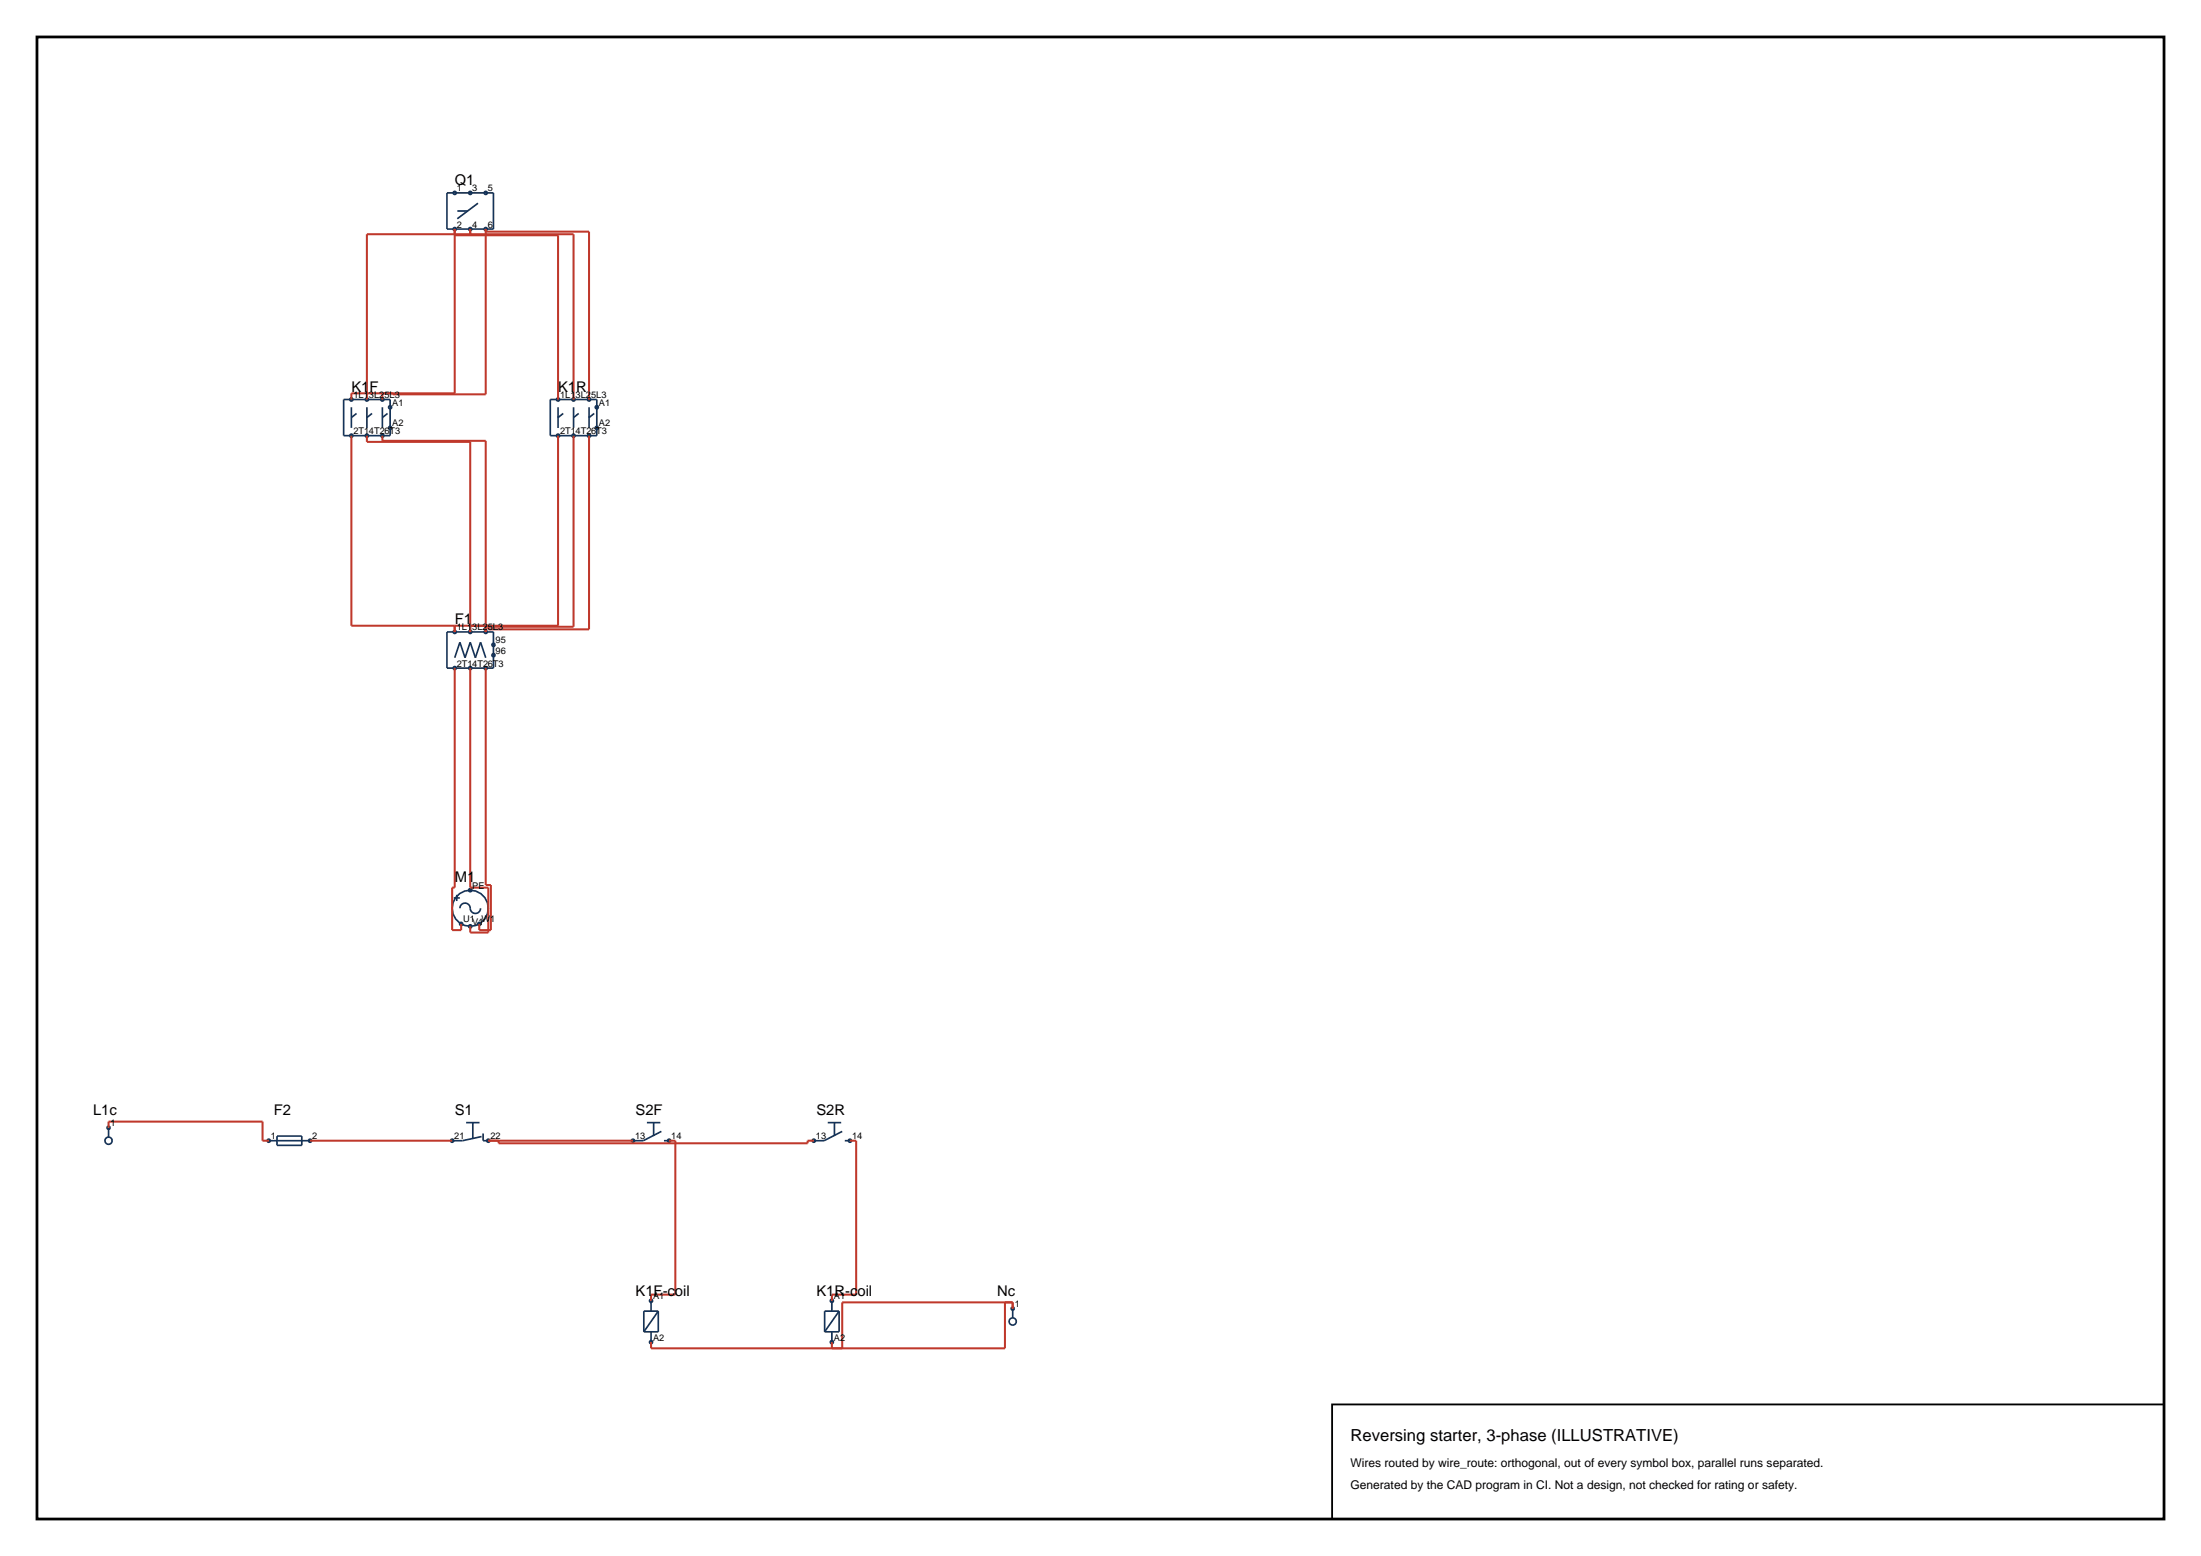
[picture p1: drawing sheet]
<svg xmlns="http://www.w3.org/2000/svg" width="420mm" height="297mm" viewBox="0 0 420 297" stroke-linecap="round" stroke-linejoin="round" font-family="sans-serif">
<path d="M7.1 7.1h405.8v282.8h-405.8z" fill="none" stroke="#000" stroke-width=".53"/>
<g fill="none" stroke="#143359" stroke-width=".32">
<path d="M85.3 36.8h8.9v6.9h-8.9zM91.2 38.8l-3.9 3M87.3 40.3h1.9M65.6 76.3h8.8v6.9h-8.8zM67.1 77.7v4M68 78.9l-.9 .8M70 77.7v4M71 78.9l-1 .8M73 77.7v4M74 78.9l-1 .8M105 76.3h8.9v6.9h-8.9zM106.5 77.7v4"/>
<path d="M107.5 78.9l-1 .8M109.4 77.7v4M110.4 78.9l-1 .8M112.4 77.7v4M113.4 78.9l-1 .8M85.3 120.6h8.9v6.9h-8.9zM86.8 125.6l1-3 .9 3 1-3 1 3 1-3 1 3M94.2 123.1h.1M94.2 125.1h.1M86.6 171.4h1.2M87.2 170.8v1.2M87.8 173.4a1.03 1.03 0 0 1 1.1-1 1.03 1.03 0 0 1 .9 1.3 .99 .99 0 0 0 1.1 .6 .99 .99 0 0 0 .8-.9"/>
<path d="M20.7 215.3v1.7M20.7 215.3h.1M51.3 217.7h7.9M52.9 216.8h4.7v1.8h-4.7zM88.9 214.3h2.6M90.2 214.3v3M91.9 216.9l-3.6 .8h-2M92.2 216.4v1.3h1M123.4 214.3h2.6M124.7 214.3v2.5M126.2 216l-3.4 1.7h-2M126.7 217.7h1"/>
<path d="M158 214.3h2.5M159.2 214.3v2.5M160.7 216l-3.4 1.7h-2M161.2 217.7h1M124.2 248.3v2M124.2 254.2v2M125.6 250.3v3.9h-2.7M125.6 250.3h-2.7v3.9M125.6 250.3l-2.7 3.9M158.7 254.2v2M158.7 248.3v2M160.1 250.3v3.9h-2.7"/>
<path d="M160.1 250.3h-2.7v3.9M160.1 250.3l-2.7 3.9M193.2 249.8v1.7M193.2 249.8h.1"/>
<circle cx="86.8" cy="36.8" r=".29"/>
<circle cx="89.7" cy="36.8" r=".3"/>
<circle cx="92.7" cy="36.8" r=".3"/>
<circle cx="86.8" cy="43.7" r=".29"/>
<circle cx="89.7" cy="43.7" r=".3"/>
<circle cx="92.7" cy="43.7" r=".3"/>
<circle cx="67.1" cy="76.3" r=".3"/>
<circle cx="70" cy="76.3" r=".3"/>
<circle cx="73" cy="76.3" r=".3"/>
<circle cx="74.4" cy="77.7" r=".3"/>
<circle cx="106.5" cy="76.3" r=".3"/>
<circle cx="109.4" cy="76.3" r=".3"/>
<circle cx="112.4" cy="76.3" r=".3"/>
<circle cx="113.9" cy="77.7" r=".3"/>
<circle cx="67.1" cy="83.2" r=".3"/>
<circle cx="70" cy="83.2" r=".3"/>
<circle cx="73" cy="83.2" r=".3"/>
<circle cx="74.4" cy="81.7" r=".3"/>
<circle cx="106.5" cy="83.2" r=".3"/>
<circle cx="109.4" cy="83.2" r=".3"/>
<circle cx="112.4" cy="83.2" r=".3"/>
<circle cx="113.9" cy="81.7" r=".3"/>
<circle cx="86.8" cy="127.5" r=".3"/>
<circle cx="86.8" cy="120.6" r=".3"/>
<circle cx="89.7" cy="127.5" r=".3"/>
<circle cx="89.7" cy="120.6" r=".3"/>
<circle cx="92.7" cy="127.5" r=".3"/>
<circle cx="92.7" cy="120.6" r=".3"/>
<circle cx="94.2" cy="123.1" r=".3"/>
<circle cx="94.2" cy="125.1" r=".3"/>
<circle cx="88" cy="176.4" r=".3"/>
<circle cx="89.7" cy="176.8" r=".3"/>
<circle cx="89.7" cy="169.9" r=".3"/>
<circle cx="89.7" cy="173.4" r="3.4"/>
<circle cx="91.5" cy="176.4" r=".3"/>
<circle cx="20.7" cy="215.3" r=".3"/>
<circle cx="20.7" cy="217.7" r=".69"/>
<circle cx="51.3" cy="217.7" r=".3"/>
<circle cx="59.2" cy="217.7" r=".3"/>
<circle cx="86.3" cy="217.7" r=".3"/>
<circle cx="93.2" cy="217.7" r=".3"/>
<circle cx="120.8" cy="217.7" r=".3"/>
<circle cx="127.7" cy="217.7" r=".3"/>
<circle cx="155.3" cy="217.7" r=".3"/>
<circle cx="162.2" cy="217.7" r=".3"/>
<circle cx="124.2" cy="256.2" r=".3"/>
<circle cx="124.2" cy="248.3" r=".3"/>
<circle cx="158.7" cy="256.2" r=".3"/>
<circle cx="158.7" cy="248.3" r=".3"/>
<circle cx="193.2" cy="252.2" r=".69"/>
<circle cx="193.2" cy="249.8" r=".29"/>
</g>
<g fill="none" stroke="#bf382b" stroke-width=".39">
<path d="M86.8 43.7v31.4h-19.7v1.2M86.8 44.9h19.7v31.4M89.7 43.7v1M92.7 43.7v31.6h-17.8v-.2M92.7 44.2h19.7v32.1M70 76.3v-31.6h39.4v31.6M73 75.1v1.2M67.1 83.2v36.2h39.4v-36.2M70 83.2v1.1h19.7v36.3M73 83.2v.9h19.7v36.5M109.4 83.2v36.4h-16.2M112.4 83.2v36.9h-19.2v-.7"/>
<path d="M86.8 119.4v1.2M86.8 127.5v41.9h-.5v8.1h1.7v-1.1M89.7 127.5v41.9h3.5v8.6h-3.5v-1.2M92.7 127.5v41.4h1v8.6h-2.2v-1.1M20.7 215.3v-1.2h29.4v3.6h1.2M59.2 217.7h27.1M93.2 217.7h27.6M95.2 217.7v.5h58.9v-.5h1.2M127.7 217.7h1.2v29.4h-4.7v1.2M162.2 217.7h1.2v29.4h-4.7v1.2M158.7 256.2v1.2M191.8 248.6v8.8h-67.6v-1.2"/>
<path d="M193.2 249.8v-1.2h-32.5v8.8"/>
</g>
<path d="M254.2 268.1h158.7v21.8h-158.7z" fill="none" stroke="#000" stroke-width=".35"/>
<text font-size="3.2" x="257.7" y="275.1">Reversing starter, 3-phase (ILLUSTRATIVE)</text>
<g font-size="2.8">
<text x="86.8" y="35.3">Q1</text>
<text x="67.1" y="74.8">K1F</text>
<text x="106.5" y="74.8">K1R</text>
<text x="86.8" y="119.1">F1</text>
<text x="86.8" y="168.4">M1</text>
<text x="17.8" y="212.8">L1c</text>
<text x="52.3" y="212.8">F2</text>
<text x="86.8" y="212.8">S1</text>
<text x="121.3" y="212.8">S2F</text>
<text x="155.8" y="212.8">S2R</text>
<text x="121.3" y="247.3">K1F-coil</text>
<text x="155.8" y="247.3">K1R-coil</text>
<text x="190.3" y="247.3">Nc</text>
</g>
<g font-size="2.3">
<text x="257.7" y="280.1">Wires routed by wire_route: orthogonal, out of every symbol box, parallel runs separated.</text>
<text x="257.7" y="284.3">Generated by the CAD program in CI. Not a design, not checked for rating or safety.</text>
</g>
<g font-size="1.8">
<text x="87.2" y="36.5">1</text>
<text x="90.1" y="36.5">3</text>
<text x="93.1" y="36.5">5</text>
<text x="87.2" y="43.4">2</text>
<text x="90.1" y="43.4">4</text>
<text x="93.1" y="43.4">6</text>
<text x="67.4" y="76">1L1</text>
<text x="70.4" y="76">3L25L3</text>
<text x="74.8" y="77.4">A1</text>
<text x="106.9" y="76">1L1</text>
<text x="109.8" y="76">3L2</text>
<text x="112.8" y="76">5L3</text>
<text x="114.3" y="77.4">A1</text>
<text x="67.4" y="82.9">2T14T26T3</text>
<text x="74.8" y="81.4">A2</text>
<text x="106.9" y="82.9">2T14T26T3</text>
<text x="114.3" y="81.4">A2</text>
<text x="87.2" y="120.3">1L1</text>
<text x="90.1" y="120.3">3L2</text>
<text x="93.1" y="120.3">5L3</text>
<text x="94.6" y="122.8">95</text>
<text x="94.6" y="124.8">96</text>
<text x="87.2" y="127.2">2T14T26T3</text>
<text x="90.1" y="169.6">PE</text>
<text x="88.4" y="176.1">U1 W1</text>
<text x="90.1" y="176.5">V1</text>
<text x="21.1" y="215">1</text>
<text x="51.7" y="217.4">1</text>
<text x="59.6" y="217.4">2</text>
<text x="86.7" y="217.4">21</text>
<text x="93.6" y="217.4">22</text>
<text x="121.2" y="217.4">13</text>
<text x="128.1" y="217.4">14</text>
<text x="155.7" y="217.4">13</text>
<text x="162.6" y="217.4">14</text>
<text x="124.6" y="248">A1</text>
<text x="159.1" y="248">A1</text>
<text x="193.6" y="249.5">1</text>
<text x="124.6" y="255.9">A2</text>
<text x="159.1" y="255.9">A2</text>
</g>
</svg>
